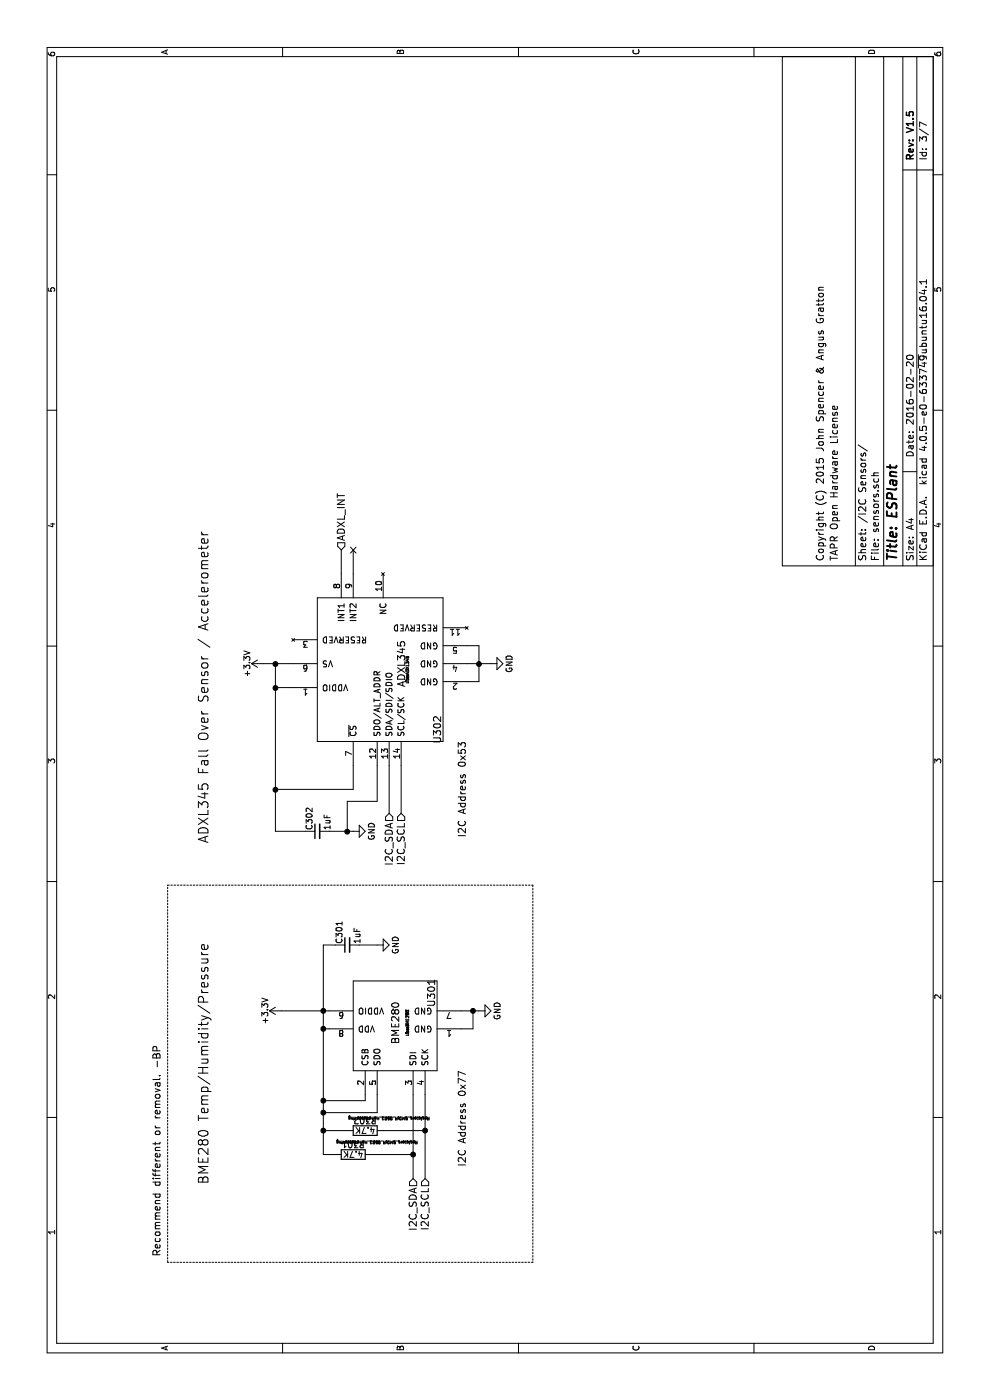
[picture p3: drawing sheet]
EESchema Schematic File Version 2
LIBS:power
LIBS:device
LIBS:transistors
LIBS:conn
LIBS:linear
LIBS:regul
LIBS:74xx
LIBS:cmos4000
LIBS:adc-dac
LIBS:memory
LIBS:xilinx
LIBS:microcontrollers
LIBS:dsp
LIBS:microchip
LIBS:analog_switches
LIBS:motorola
LIBS:texas
LIBS:intel
LIBS:audio
LIBS:interface
LIBS:digital-audio
LIBS:philips
LIBS:display
LIBS:cypress
LIBS:siliconi
LIBS:opto
LIBS:atmel
LIBS:contrib
LIBS:valves
LIBS:freetronics_schematic
LIBS:ESP32-footprints-Shem-Lib
LIBS:cn3063
LIBS:cp2102
LIBS:ltc3426
LIBS:adxl345
LIBS:bme280
LIBS:lxdc2xq
LIBS:qdtech-3.2-tft
LIBS:nau8814
LIBS:spu0410hr5h
LIBS:ili9341.touchlcd.red
LIBS:NCP5501
LIBS:Jack.3.5mm-CUI-MJ3523
LIBS:alligator.x39
LIBS:IoTuz-cache
EELAYER 25 0
EELAYER END
$Descr A4 11693 8268
encoding utf-8
Sheet 3 7
Title "ESPlant"
Date "2016-02-20"
Rev "V1.5"
Comp ""
Comment1 "TAPR Open Hardware License"
Comment2 "Copyright (C) 2015 John Spencer & Angus Gratton"
Comment3 ""
Comment4 ""
$EndDescr
$Comp
L BME280 U301
U 1 1
P 3150 3300
F 0 "U301" H 3400 3000 60  0000 C CNN
F 1 "BME280" H 3150 3300 60  0000 C CNN
F 2 "libs:BME280" H 3150 3200 24  0000 C CNN
F 3 "" H 3150 3300 60  0000 C CNN
F 4 "828-1063-1-ND" H 3150 3300 60  0001 C CNN "Digikey PN"
F 5 "http://www.digikey.com.au/product-detail/en/bosch-sensortec/BME280/828-1063-1-ND/6136314" H 3150 3300 60  0001 C CNN "Link"
F 6 "BME280" H 3150 3300 60  0001 C CNN "Manufacturer PN"
F 7 "11.00" H 3150 3300 60  0001 C CNN "Unit Cost"
	1    3150 3300
	1    0    0    -1  
$EndComp
Text HLabel 1850 3450 0    60   Input ~ 0
I2C_SDA
Wire Wire Line
	1850 3450 2550 3450
Wire Wire Line
	1850 3550 2550 3550
Text HLabel 1850 3550 0    60   Input ~ 0
I2C_SCL
Wire Wire Line
	2400 3150 2550 3150
Wire Wire Line
	3250 2350 3250 2750
Wire Wire Line
	2050 2700 3800 2700
Wire Wire Line
	3100 2750 3100 2700
Connection ~ 3100 2700
Wire Wire Line
	2550 3050 2500 3050
Wire Wire Line
	2500 3050 2500 2700
Connection ~ 2500 2700
$Comp
L R R301
U 1 1
P 2050 2950
F 0 "R301" V 2130 2950 50  0000 C CNN
F 1 "4.7K" V 2050 2950 50  0000 C CNN
F 2 "Resistors_SMD:R_0603_HandSoldering" V 2150 2750 24  0000 C CNN
F 3 "" H 2050 2950 60  0000 C CNN
F 4 "311-4.7KGRCT-ND" V 2050 2950 60  0001 C CNN "Digikey PN"
F 5 "http://www.digikey.com.au/product-detail/en/yageo/RC0603JR-074K7L/311-4.7KGRCT-ND/729732" V 2050 2950 60  0001 C CNN "Link"
F 6 "RC0603JR-074K7L" V 2050 2950 60  0001 C CNN "Manufacturer PN"
F 7 "0.10" V 2050 2950 60  0001 C CNN "Unit Cost"
	1    2050 2950
	1    0    0    -1  
$EndComp
Wire Wire Line
	2250 2900 2250 2700
Wire Wire Line
	2050 2800 2050 2700
Connection ~ 2250 2700
Wire Wire Line
	2250 3200 2250 3550
Connection ~ 2250 3550
Wire Wire Line
	2050 3100 2050 3450
Connection ~ 2050 3450
Connection ~ 3250 2700
$Comp
L +3.3V #PWR042
U 1 1
P 3250 2350
F 0 "#PWR042" H 3250 2200 50  0001 C CNN
F 1 "+3.3V" H 3250 2490 50  0000 C CNN
F 2 "" H 3250 2350 60  0000 C CNN
F 3 "" H 3250 2350 60  0000 C CNN
	1    3250 2350
	1    0    0    -1  
$EndComp
$Comp
L GND #PWR043
U 1 1
P 3250 4000
F 0 "#PWR043" H 3250 3750 50  0001 C CNN
F 1 "GND" H 3250 3850 50  0000 C CNN
F 2 "" H 3250 4000 60  0000 C CNN
F 3 "" H 3250 4000 60  0000 C CNN
	1    3250 4000
	1    0    0    -1  
$EndComp
Wire Wire Line
	3250 3850 3250 4000
Wire Wire Line
	3250 3950 3100 3950
Wire Wire Line
	3100 3950 3100 3850
Connection ~ 3250 3950
Text Notes 1950 3900 0    60   ~ 0
I2C Address 0x77\n
Text Notes 1800 1750 0    79   ~ 0
BME280 Temp/Humidity/Pressure\n
$Comp
L ADXL345 U302
U 1 1
P 6150 3100
F 0 "U302" H 5600 2550 60  0000 C CNN
F 1 "ADXL345" H 6150 2850 60  0000 C CNN
F 2 "libs:ADXL345" H 6100 2800 24  0000 C CNN
F 3 "" H 6100 2800 60  0000 C CNN
F 4 "ADXL345BCCZ-RLCT-ND" H 6150 3100 60  0001 C CNN "Digikey PN"
F 5 "http://www.digikey.com.au/product-detail/en/analog-devices-inc/ADXL345BCCZ-RL/ADXL345BCCZ-RLCT-ND/2237841" H 6150 3100 60  0001 C CNN "Link"
F 6 "ADXL345BCCZ-RL" H 6150 3100 60  0001 C CNN "Manufacturer PN"
F 7 "7.36" H 6150 3100 60  0001 C CNN "Unit Cost"
	1    6150 3100
	1    0    0    -1  
$EndComp
Text HLabel 4900 3250 0    60   Input ~ 0
I2C_SDA
Text HLabel 4900 3350 0    60   Input ~ 0
I2C_SCL
Wire Wire Line
	4900 3250 5300 3250
Wire Wire Line
	4900 3350 5300 3350
Wire Wire Line
	5300 2950 5100 2950
Wire Wire Line
	5100 2950 5100 2300
Wire Wire Line
	4750 2300 6150 2300
Wire Wire Line
	5950 2300 5950 2450
Wire Wire Line
	6150 2200 6150 2450
Connection ~ 5950 2300
$Comp
L +3.3V #PWR044
U 1 1
P 6150 2200
F 0 "#PWR044" H 6150 2050 50  0001 C CNN
F 1 "+3.3V" H 6150 2340 50  0000 C CNN
F 2 "" H 6150 2200 60  0000 C CNN
F 3 "" H 6150 2200 60  0000 C CNN
	1    6150 2200
	1    0    0    -1  
$EndComp
Connection ~ 6150 2300
$Comp
L GND #PWR045
U 1 1
P 6150 4100
F 0 "#PWR045" H 6150 3850 50  0001 C CNN
F 1 "GND" H 6150 3950 50  0000 C CNN
F 2 "" H 6150 4100 60  0000 C CNN
F 3 "" H 6150 4100 60  0000 C CNN
	1    6150 4100
	1    0    0    -1  
$EndComp
Wire Wire Line
	6300 4000 6300 3900
Wire Wire Line
	6000 4000 6300 4000
Wire Wire Line
	6000 4000 6000 3900
Wire Wire Line
	6150 3900 6150 4100
Connection ~ 6150 4000
Wire Wire Line
	6900 2950 7100 2950
NoConn ~ 7100 2950
Wire Wire Line
	4750 2750 4750 2950
$Comp
L GND #PWR046
U 1 1
P 4750 2950
F 0 "#PWR046" H 4750 2700 50  0001 C CNN
F 1 "GND" H 4750 2800 50  0000 C CNN
F 2 "" H 4750 2950 60  0000 C CNN
F 3 "" H 4750 2950 60  0000 C CNN
	1    4750 2950
	1    0    0    -1  
$EndComp
Wire Wire Line
	4750 2300 4750 2550
Connection ~ 5100 2300
Wire Wire Line
	3800 2700 3800 2800
Wire Wire Line
	3800 3000 3800 3150
$Comp
L GND #PWR047
U 1 1
P 3800 3150
F 0 "#PWR047" H 3800 2900 50  0001 C CNN
F 1 "GND" H 3800 3000 50  0000 C CNN
F 2 "" H 3800 3150 60  0000 C CNN
F 3 "" H 3800 3150 60  0000 C CNN
	1    3800 3150
	1    0    0    -1  
$EndComp
Wire Wire Line
	5300 3150 5000 3150
Text Notes 4700 3900 0    60   ~ 0
I2C Address 0x53\n
Text Notes 4650 1750 0    79   ~ 0
ADXL345 Fall Over Sensor / Accelerometer
Wire Wire Line
	6900 2850 7100 2850
Text HLabel 7100 2850 2    60   Input ~ 0
ADXL_INT
Wire Wire Line
	2400 3150 2400 2700
Connection ~ 2400 2700
Wire Wire Line
	5000 3150 5000 2900
Wire Wire Line
	5000 2900 4750 2900
Connection ~ 4750 2900
Wire Notes Line
	1150 1400 4300 1400
Wire Notes Line
	4300 1400 4300 4450
Wire Notes Line
	4300 4450 1150 4450
Wire Notes Line
	1150 4450 1150 1400
Text Notes 1200 1350 0    60   ~ 0
Recommend different or removal. -BP
$Comp
L R R302
U 1 1
P 2250 3050
F 0 "R302" V 2330 3050 50  0000 C CNN
F 1 "4.7K" V 2250 3050 50  0000 C CNN
F 2 "Resistors_SMD:R_0603_HandSoldering" V 2350 2850 24  0000 C CNN
F 3 "" H 2250 3050 60  0000 C CNN
F 4 "311-4.7KGRCT-ND" V 2250 3050 60  0001 C CNN "Digikey PN"
F 5 "http://www.digikey.com.au/product-detail/en/yageo/RC0603JR-074K7L/311-4.7KGRCT-ND/729732" V 2250 3050 60  0001 C CNN "Link"
F 6 "RC0603JR-074K7L" V 2250 3050 60  0001 C CNN "Manufacturer PN"
F 7 "0.10" V 2250 3050 60  0001 C CNN "Unit Cost"
	1    2250 3050
	1    0    0    -1  
$EndComp
$Comp
L C_Small C302
U 1 1
P 4750 2650
F 0 "C302" H 4760 2720 50  0000 L CNN
F 1 "1uF" H 4760 2570 50  0000 L CNN
F 2 "Capacitors_SMD:C_0603_HandSoldering" H 4750 2650 50  0001 C CNN
F 3 "" H 4750 2650 50  0000 C CNN
F 4 "490-1536-1-ND" H 4750 2650 60  0001 C CNN "Digikey PN"
F 5 "http://www.digikey.com.au/product-detail/en/murata-electronics-north-america/GRM188R61C105KA93D/490-1536-1-ND/587769" H 4750 2650 60  0001 C CNN "Link"
F 6 "GRM188R61C105KA93D" H 4750 2650 60  0001 C CNN "Manufacturer PN"
F 7 "0.1" H 4750 2650 60  0001 C CNN "Unit Cost"
	1    4750 2650
	1    0    0    -1  
$EndComp
$Comp
L C_Small C301
U 1 1
P 3800 2900
F 0 "C301" H 3810 2970 50  0000 L CNN
F 1 "1uF" H 3810 2820 50  0000 L CNN
F 2 "Capacitors_SMD:C_0603_HandSoldering" H 3800 2900 50  0001 C CNN
F 3 "" H 3800 2900 50  0000 C CNN
F 4 "490-1536-1-ND" H 3800 2900 60  0001 C CNN "Digikey PN"
F 5 "http://www.digikey.com.au/product-detail/en/murata-electronics-north-america/GRM188R61C105KA93D/490-1536-1-ND/587769" H 3800 2900 60  0001 C CNN "Link"
F 6 "GRM188R61C105KA93D" H 3800 2900 60  0001 C CNN "Manufacturer PN"
F 7 "0.1" H 3800 2900 60  0001 C CNN "Unit Cost"
	1    3800 2900
	1    0    0    -1  
$EndComp
$EndSCHEMATC
